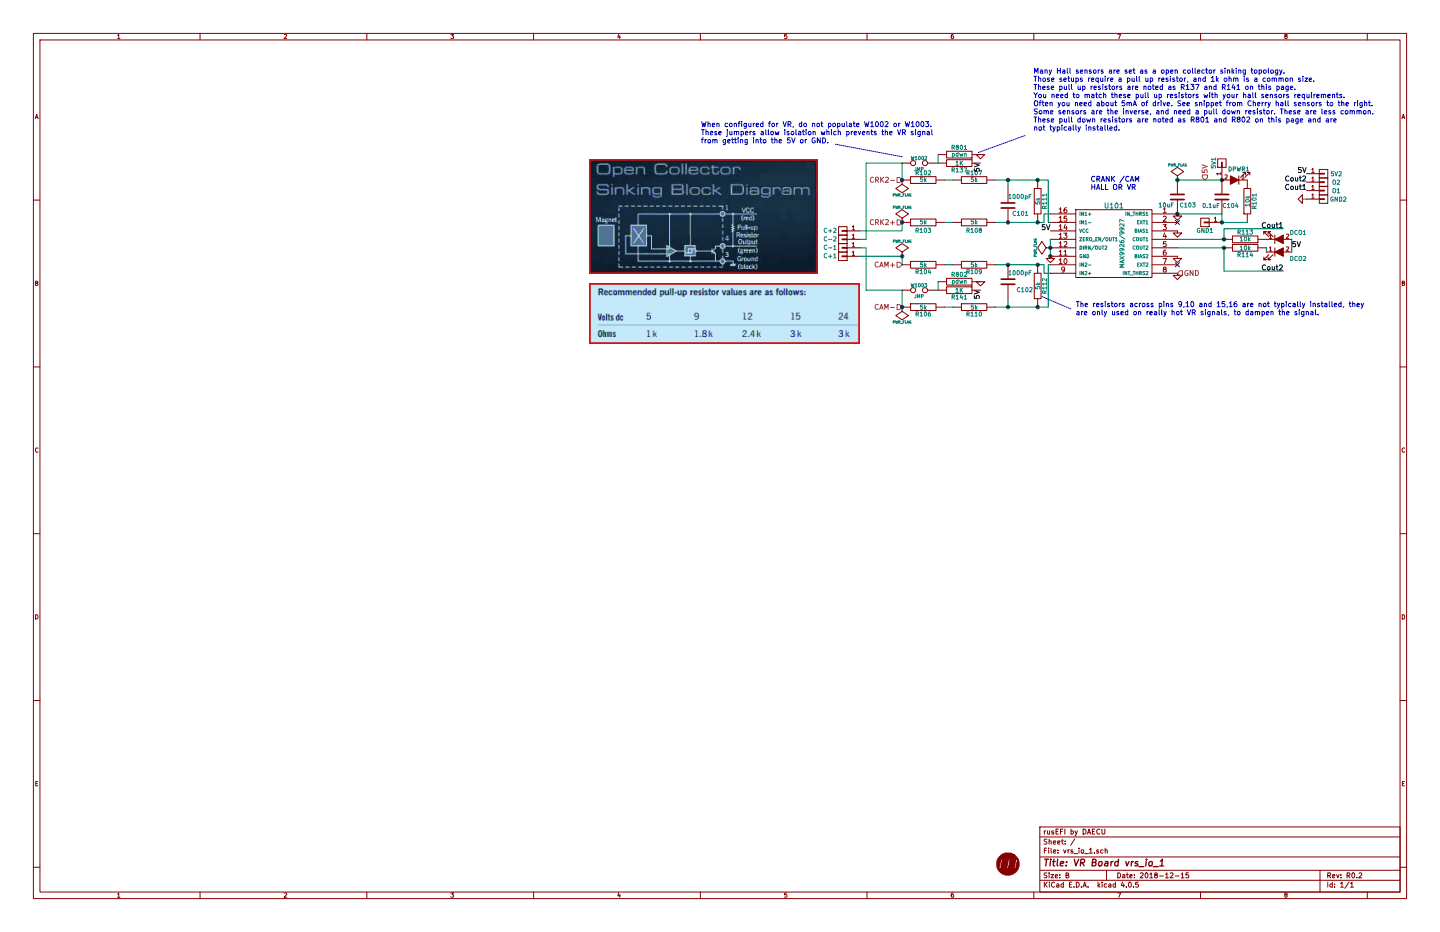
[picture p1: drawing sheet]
EESchema Schematic File Version 2
LIBS:KICAD_Older_Version
LIBS:power
LIBS:device
LIBS:conn
LIBS:linear
LIBS:interface
LIBS:logo_flipped
LIBS:max9939
LIBS:MAX9926-9927
LIBS:vrs_io_1-cache
EELAYER 25 0
EELAYER END
$Descr B 17000 11000
encoding utf-8
Sheet 1 1
Title "VR Board vrs_io_1"
Date "2018-12-15"
Rev "R0.2"
Comp "rusEFI by DAECU"
Comment1 ""
Comment2 ""
Comment3 ""
Comment4 ""
$EndDescr
Connection ~ 14450 2925
Connection ~ 14450 2825
Wire Wire Line
	14450 2925 14450 3200
Wire Wire Line
	15150 2700 14450 2700
Wire Wire Line
	14450 2700 14450 2825
Wire Wire Line
	13900 2125 14425 2125
Wire Wire Line
	13900 2525 14425 2525
Connection ~ 11900 3125
Wire Wire Line
	14450 2925 13900 2925
Connection ~ 12250 3125
Connection ~ 12250 2625
Connection ~ 11900 3625
Wire Wire Line
	11900 3625 11900 3525
Connection ~ 12250 2125
Wire Wire Line
	11250 3625 11150 3625
Wire Wire Line
	11250 2625 11150 2625
Connection ~ 13900 2525
Wire Wire Line
	13900 3225 13900 3250
Connection ~ 12400 3025
Connection ~ 12400 2925
Wire Wire Line
	12400 2825 12400 3050
Connection ~ 11900 2625
Wire Wire Line
	14450 2825 13900 2825
Wire Wire Line
	13900 2725 13900 2750
Wire Wire Line
	11250 2125 11150 2125
Wire Wire Line
	11250 3125 11150 3125
Wire Wire Line
	11900 2125 11900 2225
Connection ~ 11900 2125
Connection ~ 12250 3625
Wire Wire Line
	13900 2525 13900 2550
Wire Wire Line
	14450 3200 15150 3200
$Comp
L C C104
U 1 1
P 14425 2325
F 0 "C104" H 14225 2225 50  0000 L CNN
F 1 "0.1uF" H 14450 2225 50  0000 L CNN
F 2 "SM0805" V 780 3300 60  0001 C CNN
F 3 "" H 14425 2325 60  0001 C CNN
F 4 "AVX,08055C104KAT2A" V 780 3300 60  0001 C CNN "MFG,MFG#"
F 5 "DIGI,478-1395-1-ND" V 780 3300 60  0001 C CNN "VEND1,VEND1#"
	1    14425 2325
	-1   0    0    -1  
$EndComp
Text Label 15250 2925 0    60   ~ 0
5V
Text Label 12400 2725 2    60   ~ 0
5V
Text Notes 12700 3825 0    60   ~ 0
The resistors across pins 9,10 and 15,16 are not typically installed, they \nare only used on really hot VR signals, to dampen the signal.\n\n
NoConn ~ 13900 3125
NoConn ~ 13900 2625
$Comp
L R R107
U 1 1
P 11500 2125
F 0 "R107" V 11580 2125 50  0000 C CNN
F 1 "5k" V 11500 2125 50  0000 C CNN
F 2 "SM0805" V 530 3600 60  0001 C CNN
F 3 "" H 11500 2125 60  0001 C CNN
F 4 "STACKPOLE,RNCP0805FTD4K99" V 530 3600 60  0001 C CNN "MFG,MFG#"
F 5 "DIGI,RNCP0805FTD4K99CT-ND" V 530 3600 60  0001 C CNN "VEND1,VEND1#"
	1    11500 2125
	0    -1   -1   0   
$EndComp
$Comp
L R R102
U 1 1
P 10900 2125
F 0 "R102" V 10980 2125 50  0000 C CNN
F 1 "5k" V 10900 2125 50  0000 C CNN
F 2 "SM0805" V 530 3600 60  0001 C CNN
F 3 "" H 10900 2125 60  0001 C CNN
F 4 "STACKPOLE,RNCP0805FTD4K99" V 530 3600 60  0001 C CNN "MFG,MFG#"
F 5 "DIGI,RNCP0805FTD4K99CT-ND" V 530 3600 60  0001 C CNN "VEND1,VEND1#"
	1    10900 2125
	0    -1   -1   0   
$EndComp
$Comp
L R R103
U 1 1
P 10900 2625
F 0 "R103" V 10800 2625 50  0000 C CNN
F 1 "5k" V 10900 2625 50  0000 C CNN
F 2 "SM0805" V 530 3600 60  0001 C CNN
F 3 "" H 10900 2625 60  0001 C CNN
F 4 "STACKPOLE,RNCP0805FTD4K99" V 530 3600 60  0001 C CNN "MFG,MFG#"
F 5 "DIGI,RNCP0805FTD4K99CT-ND" V 530 3600 60  0001 C CNN "VEND1,VEND1#"
	1    10900 2625
	0    -1   -1   0   
$EndComp
$Comp
L R R108
U 1 1
P 11500 2625
F 0 "R108" V 11400 2625 50  0000 C CNN
F 1 "5k" V 11500 2625 50  0000 C CNN
F 2 "SM0805" V 530 3600 60  0001 C CNN
F 3 "" H 11500 2625 60  0001 C CNN
F 4 "STACKPOLE,RNCP0805FTD4K99" V 530 3600 60  0001 C CNN "MFG,MFG#"
F 5 "DIGI,RNCP0805FTD4K99CT-ND" V 530 3600 60  0001 C CNN "VEND1,VEND1#"
	1    11500 2625
	0    -1   -1   0   
$EndComp
$Comp
L R R106
U 1 1
P 10900 3625
F 0 "R106" V 10980 3625 50  0000 C CNN
F 1 "5k" V 10900 3625 50  0000 C CNN
F 2 "SM0805" V 530 3600 60  0001 C CNN
F 3 "" H 10900 3625 60  0001 C CNN
F 4 "STACKPOLE,RNCP0805FTD4K99" V 530 3600 60  0001 C CNN "MFG,MFG#"
F 5 "DIGI,RNCP0805FTD4K99CT-ND" V 530 3600 60  0001 C CNN "VEND1,VEND1#"
	1    10900 3625
	0    -1   1    0   
$EndComp
$Comp
L R R104
U 1 1
P 10900 3125
F 0 "R104" V 10980 3125 50  0000 C CNN
F 1 "5k" V 10900 3125 50  0000 C CNN
F 2 "SM0805" V 530 3600 60  0001 C CNN
F 3 "" H 10900 3125 60  0001 C CNN
F 4 "STACKPOLE,RNCP0805FTD4K99" V 530 3600 60  0001 C CNN "MFG,MFG#"
F 5 "DIGI,RNCP0805FTD4K99CT-ND" V 530 3600 60  0001 C CNN "VEND1,VEND1#"
	1    10900 3125
	0    -1   1    0   
$EndComp
$Comp
L R R109
U 1 1
P 11500 3125
F 0 "R109" V 11580 3125 50  0000 C CNN
F 1 "5k" V 11500 3125 50  0000 C CNN
F 2 "SM0805" V 530 3600 60  0001 C CNN
F 3 "" H 11500 3125 60  0001 C CNN
F 4 "STACKPOLE,RNCP0805FTD4K99" V 530 3600 60  0001 C CNN "MFG,MFG#"
F 5 "DIGI,RNCP0805FTD4K99CT-ND" V 530 3600 60  0001 C CNN "VEND1,VEND1#"
	1    11500 3125
	0    -1   1    0   
$EndComp
$Comp
L R R110
U 1 1
P 11500 3625
F 0 "R110" V 11580 3625 50  0000 C CNN
F 1 "5k" V 11500 3625 50  0000 C CNN
F 2 "SM0805" V 530 3600 60  0001 C CNN
F 3 "" H 11500 3625 60  0001 C CNN
F 4 "STACKPOLE,RNCP0805FTD4K99" V 530 3600 60  0001 C CNN "MFG,MFG#"
F 5 "DIGI,RNCP0805FTD4K99CT-ND" V 530 3600 60  0001 C CNN "VEND1,VEND1#"
	1    11500 3625
	0    -1   1    0   
$EndComp
$Comp
L R R111
U 1 1
P 12250 2375
F 0 "R111" V 12330 2375 50  0000 C CNN
F 1 "5k" V 12250 2375 50  0000 C CNN
F 2 "SM0805" V 530 3600 60  0001 C CNN
F 3 "" H 12250 2375 60  0001 C CNN
F 4 "STACKPOLE,RNCP0805FTD4K99" V 530 3600 60  0001 C CNN "MFG,MFG#"
F 5 "DIGI,RNCP0805FTD4K99CT-ND" V 530 3600 60  0001 C CNN "VEND1,VEND1#"
	1    12250 2375
	1    0    0    1   
$EndComp
$Comp
L R R112
U 1 1
P 12250 3375
F 0 "R112" V 12330 3375 50  0000 C CNN
F 1 "5k" V 12250 3375 50  0000 C CNN
F 2 "SM0805" V 530 3600 60  0001 C CNN
F 3 "" H 12250 3375 60  0001 C CNN
F 4 "STACKPOLE,RNCP0805FTD4K99" V 530 3600 60  0001 C CNN "MFG,MFG#"
F 5 "DIGI,RNCP0805FTD4K99CT-ND" V 530 3600 60  0001 C CNN "VEND1,VEND1#"
	1    12250 3375
	1    0    0    1   
$EndComp
Text Notes 12875 2250 0    60   ~ 0
CRANK /CAM \nHALL OR VR
$Comp
L GND #PWR01
U 1 1
P 13900 2550
F 0 "#PWR01" H 13900 2550 30  0001 C CNN
F 1 "GND" H 13900 2480 30  0001 C CNN
F 2 "" H 13900 2550 60  0001 C CNN
F 3 "" H 13900 2550 60  0001 C CNN
	1    13900 2550
	-1   0    0    -1  
$EndComp
$Comp
L GND #PWR02
U 1 1
P 13900 3250
F 0 "#PWR02" H 13900 3250 30  0001 C CNN
F 1 "GND" H 13900 3180 30  0001 C CNN
F 2 "" H 13900 3250 60  0001 C CNN
F 3 "" H 13900 3250 60  0001 C CNN
	1    13900 3250
	-1   0    0    -1  
$EndComp
$Comp
L GND #PWR03
U 1 1
P 13900 2750
F 0 "#PWR03" H 13900 2750 30  0001 C CNN
F 1 "GND" H 13900 2680 30  0001 C CNN
F 2 "" H 13900 2750 60  0001 C CNN
F 3 "" H 13900 2750 60  0001 C CNN
	1    13900 2750
	-1   0    0    -1  
$EndComp
$Comp
L MAX9926/9927 U101
U 1 1
P 13150 2875
F 0 "U101" H 13150 3325 60  0000 C CNN
F 1 "MAX9926/9927" V 13050 2875 50  0000 C CNN
F 2 "maxim-10-QSOP16" H 13150 2875 60  0001 C CNN
F 3 "" H 13150 2875 60  0001 C CNN
F 4 "maxim,MAX9926UAEE+" V 16380 4425 60  0001 C CNN "MFG,MFG#"
F 5 "DIGI,MAX9926UAEE+-ND" V 16380 4425 60  0001 C CNN "VEND1,VEND1#"
F 6 "mouser,700-MAX9926UAEE" V 16380 4425 60  0001 C CNN "VEND2,VEND2#"
F 7 "--" V 16380 4425 60  0001 C CNN "Field6"
F 8 "-" V 16380 4425 60  0001 C CNN "Field7"
F 9 "other,more,stuff" V 16380 4425 60  0001 C CNN "Field8"
	1    13150 2875
	-1   0    0    -1  
$EndComp
$Comp
L R R114
U 1 1
P 14700 2925
F 0 "R114" V 14780 2925 50  0000 C CNN
F 1 "10k" V 14700 2925 50  0000 C CNN
F 2 "SM0805" V 780 3300 60  0001 C CNN
F 3 "" H 14700 2925 60  0001 C CNN
F 4 "BOURNS,CR0805-FX-1002ELF" V 780 3300 60  0001 C CNN "MFG,MFG#"
F 5 "DIGI,CR0805-FX-1002ELFCT-ND" V 780 3300 60  0001 C CNN "VEND1,VEND1#"
	1    14700 2925
	0    -1   1    0   
$EndComp
$Comp
L C C102
U 1 1
P 11900 3325
F 0 "C102" H 12000 3425 50  0000 L CNN
F 1 "1000pF" H 11900 3225 50  0000 L CNN
F 2 "SM0805" V 530 3600 60  0001 C CNN
F 3 "" H 11900 3325 60  0001 C CNN
F 4 "AVX,08052C102KAT2A " V 530 3600 60  0001 C CNN "MFG,MFG#"
F 5 "DIGI,478-1339-1-ND" V 530 3600 60  0001 C CNN "VEND1,VEND1#"
	1    11900 3325
	1    0    0    1   
$EndComp
$Comp
L C C103
U 1 1
P 13900 2325
F 0 "C103" H 13925 2425 50  0000 L CNN
F 1 "10uF" H 13675 2425 50  0000 L CNN
F 2 "SM0805" V 12255 4125 60  0001 C CNN
F 3 "" H 13900 2325 60  0001 C CNN
F 4 "Murata,GRM21BR71A106KE51L" V 12255 4125 60  0001 C CNN "MFG,MFG#"
F 5 "DIGI,490-3905-1-ND" V 12255 4125 60  0001 C CNN "VEND1,VEND1#"
F 6 "10V" V 12255 4125 60  0001 C CNN "V"
F 7 "10%" V 12255 4125 60  0001 C CNN "tolerance"
F 8 "multi layer ceramic" V 12255 4125 60  0001 C CNN "construct"
F 9 "other,more,stuff" V 12255 4125 60  0001 C CNN "misc"
	1    13900 2325
	1    0    0    1   
$EndComp
$Comp
L GND #PWR04
U 1 1
P 12400 3050
F 0 "#PWR04" H 12400 3050 30  0001 C CNN
F 1 "GND" H 12400 2980 30  0001 C CNN
F 2 "" H 12400 3050 60  0001 C CNN
F 3 "" H 12400 3050 60  0001 C CNN
	1    12400 3050
	-1   0    0    -1  
$EndComp
$Comp
L C C101
U 1 1
P 11900 2425
F 0 "C101" H 11950 2525 50  0000 L CNN
F 1 "1000pF" H 11900 2325 50  0000 L CNN
F 2 "SM0805" V 530 3600 60  0001 C CNN
F 3 "" H 11900 2425 60  0001 C CNN
F 4 "AVX,08052C102KAT2A " V 530 3600 60  0001 C CNN "MFG,MFG#"
F 5 "DIGI,478-1339-1-ND" V 530 3600 60  0001 C CNN "VEND1,VEND1#"
	1    11900 2425
	1    0    0    1   
$EndComp
$Comp
L R R113
U 1 1
P 14700 2825
F 0 "R113" V 14780 2825 50  0000 C CNN
F 1 "10k" V 14700 2825 50  0000 C CNN
F 2 "SM0805" V 780 3300 60  0001 C CNN
F 3 "" H 14700 2825 60  0001 C CNN
F 4 "BOURNS,CR0805-FX-1002ELF" V 780 3300 60  0001 C CNN "MFG,MFG#"
F 5 "DIGI,CR0805-FX-1002ELFCT-ND" V 780 3300 60  0001 C CNN "VEND1,VEND1#"
	1    14700 2825
	0    1    -1   0   
$EndComp
Text HLabel 10650 3125 0    60   Input ~ 0
CAM+
Text HLabel 10650 3625 0    60   Input ~ 0
CAM-
Text HLabel 10650 2125 0    60   Input ~ 0
CRK2-
Text HLabel 10650 2625 0    60   Input ~ 0
CRK2+
Text HLabel 13900 3225 2    60   Input ~ 0
GND
Text HLabel 14225 2125 1    60   Input ~ 0
5V
Connection ~ -4675 3450
Wire Wire Line
	11050 3425 11075 3425
Wire Wire Line
	11075 1925 11050 1925
Wire Wire Line
	10650 3425 10650 3625
Text Label 11575 1925 3    60   ~ 0
5V
Text Label 11575 3425 3    60   ~ 0
5V
$Comp
L TEST W1003
U 1 1
P 10850 3425
F 0 "W1003" H 10850 3485 40  0000 C CNN
F 1 "JMP" H 10850 3355 40  0000 C CNN
F 2 "SM0805" H 10850 3425 60  0001 C CNN
F 3 "" H 10850 3425 60  0001 C CNN
F 4 "DNP,DNP" H 10850 3425 60  0001 C CNN "MFG,MFG#"
F 5 "DNP,DNP" H 10850 3425 60  0001 C CNN "VEND1,VEND1#"
	1    10850 3425
	1    0    0    -1  
$EndComp
$Comp
L TEST W1002
U 1 1
P 10850 1925
F 0 "W1002" H 10850 1985 40  0000 C CNN
F 1 "JMP" H 10850 1855 40  0000 C CNN
F 2 "SM0805" H 10850 1925 60  0001 C CNN
F 3 "" H 10850 1925 60  0001 C CNN
F 4 "DNP,DNP" H 10850 1925 60  0001 C CNN "MFG,MFG#"
F 5 "DNP,DNP" H 10850 1925 60  0001 C CNN "VEND1,VEND1#"
	1    10850 1925
	1    0    0    -1  
$EndComp
$Comp
L R R137
U 1 1
P 11325 1925
F 0 "R137" V 11405 1925 50  0000 C CNN
F 1 "1K" V 11325 1925 50  0000 C CNN
F 2 "SM0805" V 780 3300 60  0001 C CNN
F 3 "" H 11325 1925 60  0001 C CNN
F 4 "Panasonic,ERA-6AEB102V" V 780 3300 60  0001 C CNN "MFG,MFG#"
F 5 "DIGI,P1.0KDACT-ND" V 780 3300 60  0001 C CNN "VEND1,VEND1#"
	1    11325 1925
	0    1    1    0   
$EndComp
$Comp
L R R141
U 1 1
P 11325 3425
F 0 "R141" V 11405 3425 50  0000 C CNN
F 1 "1K" V 11325 3425 50  0000 C CNN
F 2 "SM0805" V 780 3300 60  0001 C CNN
F 3 "" H 11325 3425 60  0001 C CNN
F 4 "Panasonic,ERA-6AEB102V" V 780 3300 60  0001 C CNN "MFG,MFG#"
F 5 "DIGI,P1.0KDACT-ND" V 780 3300 60  0001 C CNN "VEND1,VEND1#"
	1    11325 3425
	0    1    1    0   
$EndComp
Wire Wire Line
	10650 2125 10650 1925
$Comp
L R R801
U 1 1
P 11325 1825
F 0 "R801" V 11405 1825 50  0000 C CNN
F 1 "pdwn" V 11325 1825 50  0000 C CNN
F 2 "SM0805" V 780 3200 60  0001 C CNN
F 3 "" H 11325 1825 60  0001 C CNN
F 4 "DNP,DNP" V 780 3200 60  0001 C CNN "MFG,MFG#"
F 5 "DNP,DNP" V 780 3200 60  0001 C CNN "VEND1,VEND1#"
	1    11325 1825
	0    1    -1   0   
$EndComp
$Comp
L GND #PWR05
U 1 1
P 11575 1825
F 0 "#PWR05" H 11575 1825 30  0001 C CNN
F 1 "GND" H 11575 1755 30  0001 C CNN
F 2 "" H 11575 1825 60  0001 C CNN
F 3 "" H 11575 1825 60  0001 C CNN
	1    11575 1825
	-1   0    0    -1  
$EndComp
$Comp
L R R802
U 1 1
P 11325 3325
F 0 "R802" V 11405 3325 50  0000 C CNN
F 1 "pdwn" V 11325 3325 50  0000 C CNN
F 2 "SM0805" V 780 4700 60  0001 C CNN
F 3 "" H 11325 3325 60  0001 C CNN
F 4 "DNP,DNP" V 780 4700 60  0001 C CNN "MFG,MFG#"
F 5 "DNP,DNP" V 780 4700 60  0001 C CNN "VEND1,VEND1#"
	1    11325 3325
	0    1    -1   0   
$EndComp
$Comp
L GND #PWR06
U 1 1
P 11575 3325
F 0 "#PWR06" H 11575 3325 30  0001 C CNN
F 1 "GND" H 11575 3255 30  0001 C CNN
F 2 "" H 11575 3325 60  0001 C CNN
F 3 "" H 11575 3325 60  0001 C CNN
	1    11575 3325
	-1   0    0    -1  
$EndComp
Wire Wire Line
	11075 3425 11075 3325
Wire Wire Line
	11075 1825 11075 1925
Wire Wire Line
	11750 2625 12325 2625
Wire Wire Line
	12400 2525 12325 2525
Wire Wire Line
	12325 2525 12325 2625
Wire Wire Line
	12400 2625 12375 2625
Wire Wire Line
	12375 2625 12375 2125
Wire Wire Line
	12375 2125 11750 2125
Wire Wire Line
	11750 3625 12375 3625
Wire Wire Line
	11750 3125 12325 3125
Wire Wire Line
	12400 3125 12375 3125
Wire Wire Line
	12375 3125 12375 3625
Wire Wire Line
	12400 3225 12325 3225
Wire Wire Line
	12325 3225 12325 3125
$Comp
L LED_ALT DCO1
U 1 1
P 15100 2825
F 0 "DCO1" H 15325 2750 50  0000 C CNN
F 1 "LED-red" H 15100 2725 50  0001 C CNN
F 2 "LED_0805" H 15100 2825 60  0001 C CNN
F 3 "~" H 15100 2825 60  0001 C CNN
F 4 "lite-on,LTST-C171KRKT" H 15100 2825 60  0001 C CNN "MFG,MFG#"
F 5 "DIGI,160-1427-1-ND" H 15100 2825 60  0001 C CNN "VEND1,VEND1#"
	1    15100 2825
	1    0    0    1   
$EndComp
$Comp
L LED_ALT DCO2
U 1 1
P 15100 2975
F 0 "DCO2" H 15325 2900 50  0000 C CNN
F 1 "LED-red" H 15100 2875 50  0001 C CNN
F 2 "LED_0805" H 15100 2975 60  0001 C CNN
F 3 "~" H 15100 2975 60  0001 C CNN
F 4 "lite-on,LTST-C171KRKT" H 15100 2975 60  0001 C CNN "MFG,MFG#"
F 5 "DIGI,160-1427-1-ND" H 15100 2975 60  0001 C CNN "VEND1,VEND1#"
	1    15100 2975
	1    0    0    -1  
$EndComp
Wire Wire Line
	14950 2925 14950 2975
Wire Wire Line
	15250 2975 15250 2825
Text Notes 8275 1700 0    60   ~ 0
When configured for VR, do not populate W1002 or W1003. \nThese jumpers allow isolation which prevents the VR signal\nfrom getting into the 5V or GND.
Wire Notes Line
	10650 1850 9850 1700
Text Notes 12200 1550 0    60   ~ 0
Many Hall sensors are set as a open collector sinking topology. \nThose setups require a pull up resistor, and 1k ohm is a common size. \nThese pull up resistors are noted as R137 and R141 on this page.\nYou need to match these pull up resistors with your hall sensors requirements.\nOften you need about 5mA of drive. See snippet from Cherry hall sensors to the right.\nSome sensors are the inverse, and need a pull down resistor. These are less common.\nThese pull down resistors are noted as R801 and R802 on this page and are \nnot typically installed.\n
Wire Notes Line
	11550 1800 12100 1600
Wire Notes Line
	12300 3500 12650 3650
Text Label 15425 2150 2    60   ~ 0
Cout2
Text Label 15425 2250 2    60   ~ 0
Cout1
$Comp
L GND #PWR07
U 1 1
P 15375 2350
F 0 "#PWR07" H 15375 2350 30  0001 C CNN
F 1 "GND" H 15375 2280 30  0001 C CNN
F 2 "" H 15375 2350 60  0001 C CNN
F 3 "" H 15375 2350 60  0001 C CNN
	1    15375 2350
	0    1    1    0   
$EndComp
Wire Wire Line
	15425 2350 15375 2350
Text Label 15150 2700 2    60   ~ 0
Cout1
Text Label 15150 3200 2    60   ~ 0
Cout2
Wire Wire Line
	10225 3425 10650 3425
Wire Wire Line
	10225 1925 10225 2825
Wire Wire Line
	10650 1925 10225 1925
Wire Wire Line
	10150 2925 10225 2925
Wire Wire Line
	10225 2925 10225 3425
Wire Wire Line
	10150 3025 10650 3025
Wire Wire Line
	10650 3025 10650 3125
Wire Wire Line
	10225 2825 10150 2825
Wire Wire Line
	10150 2725 10650 2725
Wire Wire Line
	10650 2725 10650 2625
$Comp
L CONN_01X01 5V1
U 1 1
P 14425 1925
F 0 "5V1" H 14425 2025 50  0000 C CNN
F 1 "CONN_01X01" V 14525 1925 50  0001 C CNN
F 2 "Wire_Pads:SolderWirePad_single_0-8mmDrill" H 14425 1925 50  0001 C CNN
F 3 "" H 14425 1925 50  0000 C CNN
F 4 "HIROSE,H2ABT-10103-A4" H 14425 1925 60  0001 C CNN "MFG,MFG#"
F 5 "DIGI,H2ABT-10103-A4-ND" H 14425 1925 60  0001 C CNN "VEND1,VEND1#"
	1    14425 1925
	0    -1   -1   0   
$EndComp
Connection ~ 14425 2125
$Comp
L PWR_FLAG #FLG08
U 1 1
P 12400 2925
F 0 "#FLG08" H 12400 3020 30  0001 C CNN
F 1 "PWR_FLAG" H 12400 3105 30  0000 C CNN
F 2 "" H 12400 2925 60  0000 C CNN
F 3 "" H 12400 2925 60  0000 C CNN
	1    12400 2925
	0    -1   -1   0   
$EndComp
$Comp
L PWR_FLAG #FLG09
U 1 1
P 10650 2625
F 0 "#FLG09" H 10650 2720 30  0001 C CNN
F 1 "PWR_FLAG" H 10650 2805 30  0000 C CNN
F 2 "" H 10650 2625 60  0000 C CNN
F 3 "" H 10650 2625 60  0000 C CNN
	1    10650 2625
	1    0    0    -1  
$EndComp
$Comp
L PWR_FLAG #FLG010
U 1 1
P 10650 2125
F 0 "#FLG010" H 10650 2220 30  0001 C CNN
F 1 "PWR_FLAG" H 10650 2305 30  0000 C CNN
F 2 "" H 10650 2125 60  0000 C CNN
F 3 "" H 10650 2125 60  0000 C CNN
	1    10650 2125
	-1   0    0    1   
$EndComp
$Comp
L PWR_FLAG #FLG011
U 1 1
P 10650 3025
F 0 "#FLG011" H 10650 3120 30  0001 C CNN
F 1 "PWR_FLAG" H 10650 3205 30  0000 C CNN
F 2 "" H 10650 3025 60  0000 C CNN
F 3 "" H 10650 3025 60  0000 C CNN
	1    10650 3025
	1    0    0    -1  
$EndComp
$Comp
L PWR_FLAG #FLG012
U 1 1
P 10650 3625
F 0 "#FLG012" H 10650 3720 30  0001 C CNN
F 1 "PWR_FLAG" H 10650 3805 30  0000 C CNN
F 2 "" H 10650 3625 60  0000 C CNN
F 3 "" H 10650 3625 60  0000 C CNN
	1    10650 3625
	-1   0    0    1   
$EndComp
Connection ~ 10650 3625
Connection ~ 10650 3025
Connection ~ 10650 2625
Connection ~ 10650 2125
$Comp
L PWR_FLAG #FLG013
U 1 1
P 13900 2125
F 0 "#FLG013" H 13900 2220 30  0001 C CNN
F 1 "PWR_FLAG" H 13900 2305 30  0000 C CNN
F 2 "" H 13900 2125 60  0000 C CNN
F 3 "" H 13900 2125 60  0000 C CNN
	1    13900 2125
	1    0    0    -1  
$EndComp
Connection ~ 13900 2125
$Comp
L GND #PWR014
U 1 1
P 13900 3050
F 0 "#PWR014" H 13900 3050 30  0001 C CNN
F 1 "GND" H 13900 2980 30  0001 C CNN
F 2 "" H 13900 3050 60  0001 C CNN
F 3 "" H 13900 3050 60  0001 C CNN
	1    13900 3050
	-1   0    0    -1  
$EndComp
Wire Wire Line
	13900 3025 13900 3050
$Comp
L LED_ALT DPWR1
U 1 1
P 14575 2125
F 0 "DPWR1" H 14525 2000 50  0000 C CNN
F 1 "LED-red" H 14575 2025 50  0001 C CNN
F 2 "LED_0805" H 14575 2125 60  0001 C CNN
F 3 "~" H 14575 2125 60  0001 C CNN
F 4 "lite-on,LTST-C171KRKT" H 14575 2125 60  0001 C CNN "MFG,MFG#"
F 5 "DIGI,160-1427-1-ND" H 14575 2125 60  0001 C CNN "VEND1,VEND1#"
	1    14575 2125
	-1   0    0    1   
$EndComp
$Comp
L R R101
U 1 1
P 14725 2375
F 0 "R101" V 14805 2375 50  0000 C CNN
F 1 "10k" V 14725 2375 50  0000 C CNN
F 2 "SM0805" V 805 2850 60  0001 C CNN
F 3 "" H 14725 2375 60  0001 C CNN
F 4 "BOURNS,CR0805-FX-1002ELF" V 805 2850 60  0001 C CNN "MFG,MFG#"
F 5 "DIGI,CR0805-FX-1002ELFCT-ND" V 805 2850 60  0001 C CNN "VEND1,VEND1#"
	1    14725 2375
	1    0    0    1   
$EndComp
Wire Wire Line
	14725 2625 14425 2625
Wire Wire Line
	14425 2625 14425 2525
Text Label 15425 2050 2    60   ~ 0
5V
$Comp
L CONN_01X01 GND1
U 1 1
P 14225 2625
F 0 "GND1" H 14225 2725 50  0000 C CNN
F 1 "CONN_01X01" V 14325 2625 50  0001 C CNN
F 2 "Wire_Pads:SolderWirePad_single_0-8mmDrill" H 14225 2625 50  0001 C CNN
F 3 "" H 14225 2625 50  0000 C CNN
F 4 "HIROSE,H2ABT-10103-A4" H 14225 2625 60  0001 C CNN "MFG,MFG#"
F 5 "DIGI,H2ABT-10103-A4-ND" H 14225 2625 60  0001 C CNN "VEND1,VEND1#"
	1    14225 2625
	-1   0    0    1   
$EndComp
Connection ~ 14425 2625
$Comp
L CONN_01X01 5V2
U 1 1
P 15625 2050
F 0 "5V2" H 15775 2050 50  0000 C CNN
F 1 "CONN_01X01" V 15725 2050 50  0001 C CNN
F 2 "Wire_Pads:SolderWirePad_single_0-8mmDrill" H 15625 2050 50  0001 C CNN
F 3 "" H 15625 2050 50  0000 C CNN
F 4 "HIROSE,H2ABT-10103-A4" H 15625 2050 60  0001 C CNN "MFG,MFG#"
F 5 "DIGI,H2ABT-10103-A4-ND" H 15625 2050 60  0001 C CNN "VEND1,VEND1#"
	1    15625 2050
	1    0    0    -1  
$EndComp
$Comp
L CONN_01X01 O2
U 1 1
P 15625 2150
F 0 "O2" H 15775 2150 50  0000 C CNN
F 1 "CONN_01X01" V 15725 2150 50  0001 C CNN
F 2 "Wire_Pads:SolderWirePad_single_0-8mmDrill" H 15625 2150 50  0001 C CNN
F 3 "" H 15625 2150 50  0000 C CNN
F 4 "HIROSE,H2ABT-10103-A4" H 15625 2150 60  0001 C CNN "MFG,MFG#"
F 5 "DIGI,H2ABT-10103-A4-ND" H 15625 2150 60  0001 C CNN "VEND1,VEND1#"
	1    15625 2150
	1    0    0    -1  
$EndComp
$Comp
L CONN_01X01 O1
U 1 1
P 15625 2250
F 0 "O1" H 15775 2250 50  0000 C CNN
F 1 "CONN_01X01" V 15725 2250 50  0001 C CNN
F 2 "Wire_Pads:SolderWirePad_single_0-8mmDrill" H 15625 2250 50  0001 C CNN
F 3 "" H 15625 2250 50  0000 C CNN
F 4 "HIROSE,H2ABT-10103-A4" H 15625 2250 60  0001 C CNN "MFG,MFG#"
F 5 "DIGI,H2ABT-10103-A4-ND" H 15625 2250 60  0001 C CNN "VEND1,VEND1#"
	1    15625 2250
	1    0    0    -1  
$EndComp
$Comp
L CONN_01X01 GND2
U 1 1
P 15625 2350
F 0 "GND2" H 15800 2350 50  0000 C CNN
F 1 "CONN_01X01" V 15725 2350 50  0001 C CNN
F 2 "Wire_Pads:SolderWirePad_single_0-8mmDrill" H 15625 2350 50  0001 C CNN
F 3 "" H 15625 2350 50  0000 C CNN
F 4 "HIROSE,H2ABT-10103-A4" H 15625 2350 60  0001 C CNN "MFG,MFG#"
F 5 "DIGI,H2ABT-10103-A4-ND" H 15625 2350 60  0001 C CNN "VEND1,VEND1#"
	1    15625 2350
	1    0    0    -1  
$EndComp
$Comp
L CONN_01X01 C+2
U 1 1
P 9950 2725
F 0 "C+2" H 10100 2725 50  0000 C CNN
F 1 "CONN_01X01" V 10050 2725 50  0001 C CNN
F 2 "Wire_Pads:SolderWirePad_single_0-8mmDrill" H 9950 2725 50  0001 C CNN
F 3 "" H 9950 2725 50  0000 C CNN
F 4 "HIROSE,H2ABT-10103-A4" H 9950 2725 60  0001 C CNN "MFG,MFG#"
F 5 "DIGI,H2ABT-10103-A4-ND" H 9950 2725 60  0001 C CNN "VEND1,VEND1#"
	1    9950 2725
	-1   0    0    1   
$EndComp
$Comp
L CONN_01X01 C-2
U 1 1
P 9950 2825
F 0 "C-2" H 10100 2825 50  0000 C CNN
F 1 "CONN_01X01" V 10050 2825 50  0001 C CNN
F 2 "Wire_Pads:SolderWirePad_single_0-8mmDrill" H 9950 2825 50  0001 C CNN
F 3 "" H 9950 2825 50  0000 C CNN
F 4 "HIROSE,H2ABT-10103-A4" H 9950 2825 60  0001 C CNN "MFG,MFG#"
F 5 "DIGI,H2ABT-10103-A4-ND" H 9950 2825 60  0001 C CNN "VEND1,VEND1#"
	1    9950 2825
	-1   0    0    1   
$EndComp
$Comp
L CONN_01X01 C-1
U 1 1
P 9950 2925
F 0 "C-1" H 10100 2925 50  0000 C CNN
F 1 "CONN_01X01" V 10050 2925 50  0001 C CNN
F 2 "Wire_Pads:SolderWirePad_single_0-8mmDrill" H 9950 2925 50  0001 C CNN
F 3 "" H 9950 2925 50  0000 C CNN
F 4 "HIROSE,H2ABT-10103-A4" H 9950 2925 60  0001 C CNN "MFG,MFG#"
F 5 "DIGI,H2ABT-10103-A4-ND" H 9950 2925 60  0001 C CNN "VEND1,VEND1#"
	1    9950 2925
	-1   0    0    1   
$EndComp
$Comp
L CONN_01X01 C+1
U 1 1
P 9950 3025
F 0 "C+1" H 10100 3025 50  0000 C CNN
F 1 "CONN_01X01" V 10050 3025 50  0001 C CNN
F 2 "Wire_Pads:SolderWirePad_single_0-8mmDrill" H 9950 3025 50  0001 C CNN
F 3 "" H 9950 3025 50  0000 C CNN
F 4 "HIROSE,H2ABT-10103-A4" H 9950 3025 60  0001 C CNN "MFG,MFG#"
F 5 "DIGI,H2ABT-10103-A4-ND" H 9950 3025 60  0001 C CNN "VEND1,VEND1#"
	1    9950 3025
	-1   0    0    1   
$EndComp
$Comp
L LOGO #G1
U 1 1
P 11900 10200
F 0 "#G1" H 11900 10097 60  0001 C CNN
F 1 "LOGO" H 11900 10303 60  0001 C CNN
F 2 "rusEFI_lib:LOGO_F" H 11900 10200 60  0001 C CNN
F 3 "" H 11900 10200 60  0000 C CNN
	1    11900 10200
	1    0    0    -1  
$EndComp
$EndSCHEMATC
